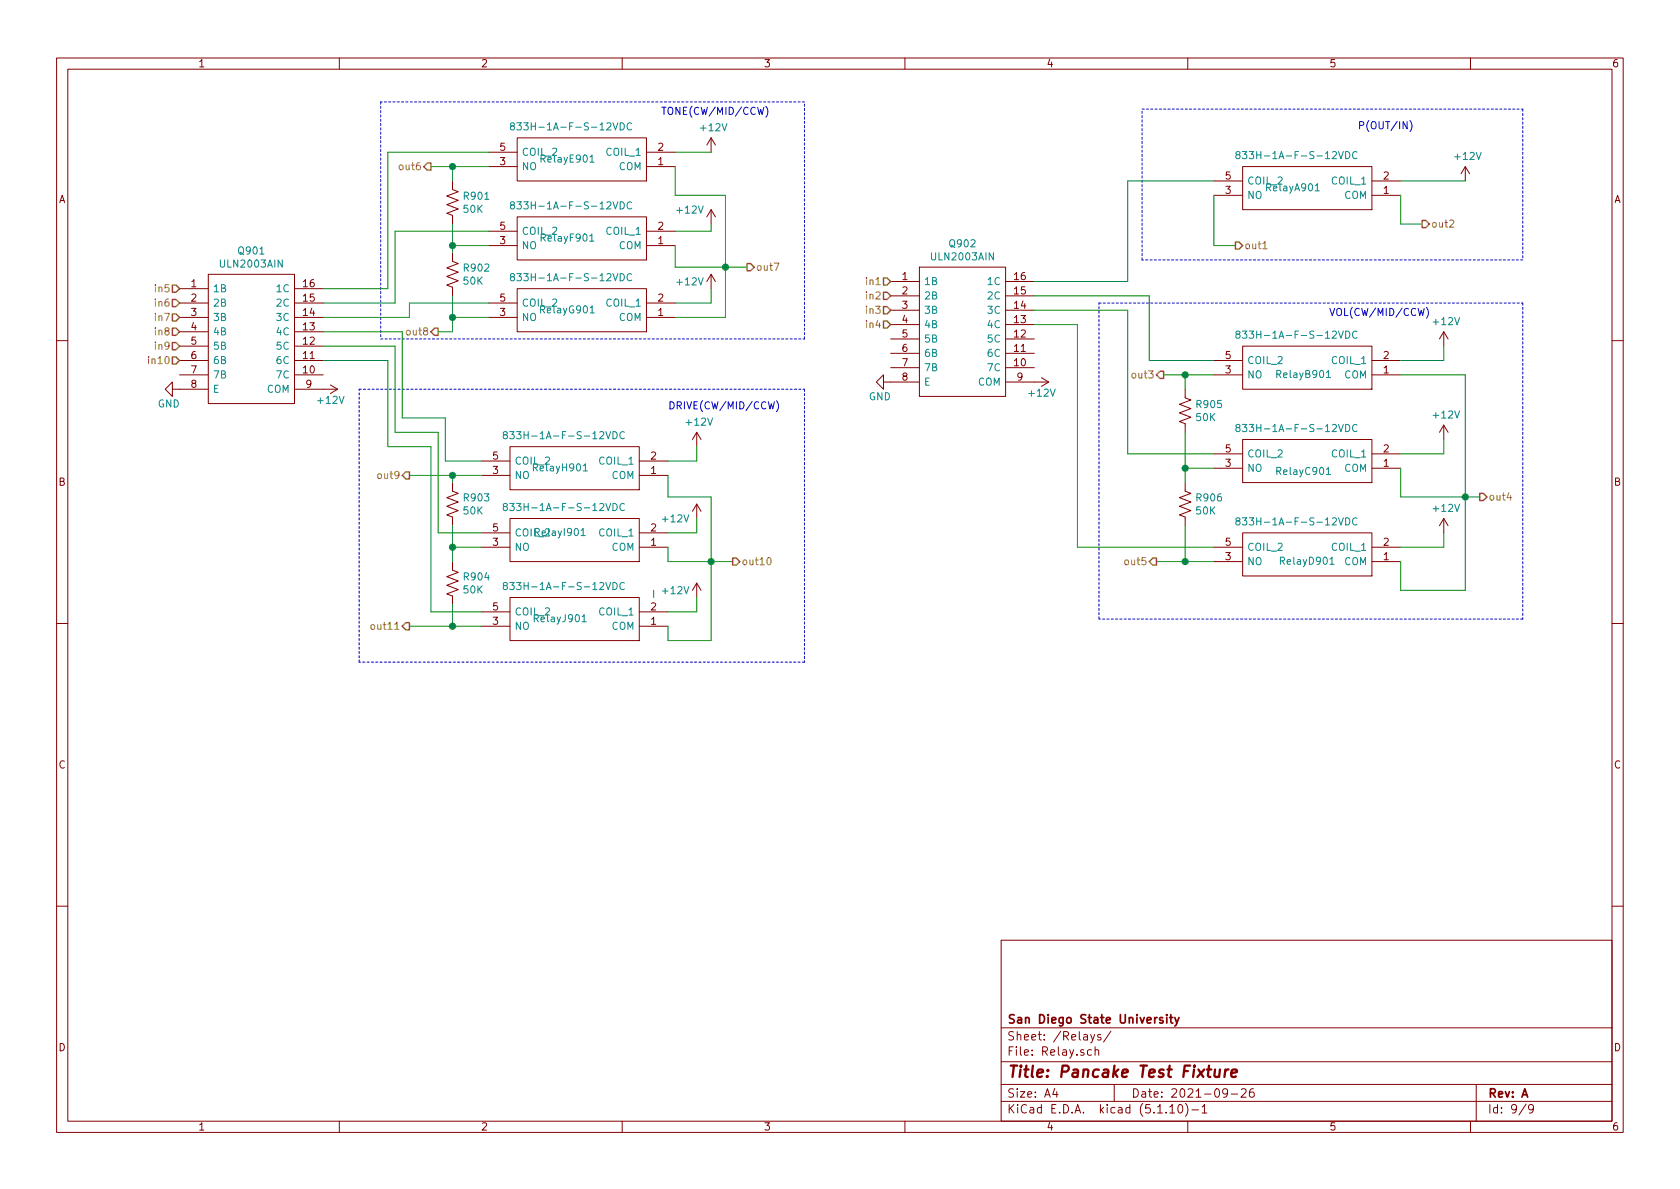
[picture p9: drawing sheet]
EESchema Schematic File Version 4
EELAYER 30 0
EELAYER END
$Descr A4 11693 8268
encoding utf-8
Sheet 9 9
Title "Pancake Test Fixture"
Date "2021-09-26"
Rev "A"
Comp "San Diego State University"
Comment1 ""
Comment2 ""
Comment3 ""
Comment4 ""
$EndDescr
$Comp
L SamacSys_Parts:833H-1A-F-S-12VDC RelayA901
U 1 1
P 9750 1350
F 0 "RelayA901" H 10500 1300 50  0000 C CNN
F 1 "833H-1A-F-S-12VDC" H 10475 1076 50  0000 C CNN
F 2 "SamacSys_Parts:833H1AFS12VDC" H 11050 1450 50  0001 L CNN
F 3 "https://eu.mouser.com/datasheet/2/378/20119191320287145-4912.pdf" H 10100 1750 50  0001 L CNN
	1    9750 1350
	-1   0    0    1   
$EndComp
$Comp
L power:+12V #PWR0120
U 1 1
P 10200 1250
F 0 "#PWR0120" H 10200 1100 50  0001 C CNN
F 1 "+12V" H 10215 1423 50  0000 C CNN
F 2 "" H 10200 1250 50  0001 C CNN
F 3 "" H 10200 1250 50  0001 C CNN
	1    10200 1250
	1    0    0    -1  
$EndComp
$Comp
L SamacSys_Parts:833H-1A-F-S-12VDC RelayD901
U 1 1
P 9750 3900
F 0 "RelayD901" H 10400 3900 50  0000 C CNN
F 1 "833H-1A-F-S-12VDC" H 10475 3626 50  0000 C CNN
F 2 "SamacSys_Parts:833H1AFS12VDC" H 11050 4000 50  0001 L CNN
F 3 "https://eu.mouser.com/datasheet/2/378/20119191320287145-4912.pdf" H 10100 4300 50  0001 L CNN
	1    9750 3900
	-1   0    0    1   
$EndComp
$Comp
L Device:R_US R905
U 1 1
P 8250 2850
F 0 "R905" H 8318 2896 50  0000 L CNN
F 1 "50K" H 8318 2805 50  0000 L CNN
F 2 "Resistor_THT:R_Axial_DIN0207_L6.3mm_D2.5mm_P10.16mm_Horizontal" V 8290 2840 50  0001 C CNN
F 3 "~" H 8250 2850 50  0001 C CNN
	1    8250 2850
	1    0    0    -1  
$EndComp
$Comp
L Device:R_US R906
U 1 1
P 8250 3500
F 0 "R906" H 8318 3546 50  0000 L CNN
F 1 "50K" H 8318 3455 50  0000 L CNN
F 2 "Resistor_THT:R_Axial_DIN0207_L6.3mm_D2.5mm_P10.16mm_Horizontal" V 8290 3490 50  0001 C CNN
F 3 "~" H 8250 3500 50  0001 C CNN
	1    8250 3500
	1    0    0    -1  
$EndComp
Wire Wire Line
	8450 2600 8250 2600
Wire Wire Line
	8250 2600 8250 2700
Wire Wire Line
	8250 3000 8250 3250
Wire Wire Line
	8250 3250 8450 3250
Wire Wire Line
	8250 3250 8250 3350
Connection ~ 8250 3250
Wire Wire Line
	8250 3650 8250 3900
Wire Wire Line
	8250 3900 8450 3900
Wire Wire Line
	8250 2600 8100 2600
Connection ~ 8250 2600
Wire Wire Line
	8250 3900 8050 3900
Connection ~ 8250 3900
$Comp
L SamacSys_Parts:833H-1A-F-S-12VDC RelayB901
U 1 1
P 9750 2600
F 0 "RelayB901" H 10425 2600 50  0000 C CNN
F 1 "833H-1A-F-S-12VDC" H 10475 2326 50  0000 C CNN
F 2 "SamacSys_Parts:833H1AFS12VDC" H 11050 2700 50  0001 L CNN
F 3 "https://eu.mouser.com/datasheet/2/378/20119191320287145-4912.pdf" H 10100 3000 50  0001 L CNN
	1    9750 2600
	-1   0    0    1   
$EndComp
$Comp
L SamacSys_Parts:833H-1A-F-S-12VDC RelayC901
U 1 1
P 9750 3250
F 0 "RelayC901" H 10425 3275 50  0000 C CNN
F 1 "833H-1A-F-S-12VDC" H 10475 2976 50  0000 C CNN
F 2 "SamacSys_Parts:833H1AFS12VDC" H 11050 3350 50  0001 L CNN
F 3 "https://eu.mouser.com/datasheet/2/378/20119191320287145-4912.pdf" H 10100 3650 50  0001 L CNN
	1    9750 3250
	-1   0    0    1   
$EndComp
Wire Wire Line
	9750 1350 9750 1550
Wire Wire Line
	9750 1550 9900 1550
Wire Wire Line
	9750 3250 9750 3450
Wire Wire Line
	9750 2500 10050 2500
Wire Wire Line
	10050 3800 9750 3800
Wire Wire Line
	8450 1350 8450 1700
Wire Wire Line
	8450 1700 8600 1700
Wire Wire Line
	9750 1250 10200 1250
Wire Wire Line
	9750 2600 10200 2600
Wire Wire Line
	10200 2600 10200 3450
Wire Wire Line
	9750 3450 10200 3450
Connection ~ 10200 3450
Wire Wire Line
	10200 3450 10300 3450
$Comp
L power:+12V #PWR0121
U 1 1
P 10050 3700
F 0 "#PWR0121" H 10050 3550 50  0001 C CNN
F 1 "+12V" H 10065 3873 50  0000 C CNN
F 2 "" H 10050 3700 50  0001 C CNN
F 3 "" H 10050 3700 50  0001 C CNN
	1    10050 3700
	1    0    0    -1  
$EndComp
Wire Wire Line
	10050 3800 10050 3700
$Comp
L power:+12V #PWR0122
U 1 1
P 10050 3050
F 0 "#PWR0122" H 10050 2900 50  0001 C CNN
F 1 "+12V" H 10065 3223 50  0000 C CNN
F 2 "" H 10050 3050 50  0001 C CNN
F 3 "" H 10050 3050 50  0001 C CNN
	1    10050 3050
	1    0    0    -1  
$EndComp
Wire Wire Line
	9750 3150 10050 3150
Wire Wire Line
	10050 3150 10050 3050
$Comp
L power:+12V #PWR0186
U 1 1
P 10050 2400
F 0 "#PWR0186" H 10050 2250 50  0001 C CNN
F 1 "+12V" H 10065 2573 50  0000 C CNN
F 2 "" H 10050 2400 50  0001 C CNN
F 3 "" H 10050 2400 50  0001 C CNN
	1    10050 2400
	1    0    0    -1  
$EndComp
Wire Wire Line
	10050 2400 10050 2500
Wire Wire Line
	4950 3900 5100 3900
Connection ~ 4950 3900
Wire Wire Line
	4650 4450 4950 4450
Wire Wire Line
	4950 4450 4950 3900
Wire Wire Line
	4650 3450 4950 3450
Wire Wire Line
	4650 3900 4950 3900
Wire Wire Line
	4950 3450 4950 3900
Wire Wire Line
	4850 4250 4850 4150
Wire Wire Line
	4850 3200 4850 3100
Wire Wire Line
	4850 3700 4850 3600
Wire Wire Line
	4950 2000 4950 2100
Wire Wire Line
	4950 1600 4950 1550
Wire Wire Line
	4700 1600 4950 1600
Wire Wire Line
	5050 1850 5200 1850
Connection ~ 5050 1850
Wire Wire Line
	4700 1850 5050 1850
Wire Wire Line
	4700 1350 5050 1350
Wire Wire Line
	5050 1350 5050 1850
Wire Wire Line
	9750 4100 10200 4100
Wire Wire Line
	10200 4100 10200 3450
Wire Wire Line
	4650 3300 4650 3450
Wire Wire Line
	4650 3800 4650 3900
Wire Wire Line
	4650 4350 4650 4450
$Comp
L power:+12V #PWR0187
U 1 1
P 4850 4150
F 0 "#PWR0187" H 4850 4000 50  0001 C CNN
F 1 "+12V" H 4700 4200 50  0000 C CNN
F 2 "" H 4850 4150 50  0001 C CNN
F 3 "" H 4850 4150 50  0001 C CNN
	1    4850 4150
	1    0    0    -1  
$EndComp
$Comp
L power:+12V #PWR0188
U 1 1
P 4850 3600
F 0 "#PWR0188" H 4850 3450 50  0001 C CNN
F 1 "+12V" H 4700 3600 50  0000 C CNN
F 2 "" H 4850 3600 50  0001 C CNN
F 3 "" H 4850 3600 50  0001 C CNN
	1    4850 3600
	1    0    0    -1  
$EndComp
$Comp
L power:+12V #PWR0189
U 1 1
P 4850 3100
F 0 "#PWR0189" H 4850 2950 50  0001 C CNN
F 1 "+12V" H 4865 3273 50  0000 C CNN
F 2 "" H 4850 3100 50  0001 C CNN
F 3 "" H 4850 3100 50  0001 C CNN
	1    4850 3100
	1    0    0    -1  
$EndComp
Wire Wire Line
	9750 3900 9750 4100
Wire Wire Line
	4700 1700 4700 1850
Wire Wire Line
	4700 1150 4700 1350
$Comp
L power:+12V #PWR0190
U 1 1
P 4950 2000
F 0 "#PWR0190" H 4950 1850 50  0001 C CNN
F 1 "+12V" H 4800 2050 50  0000 C CNN
F 2 "" H 4950 2000 50  0001 C CNN
F 3 "" H 4950 2000 50  0001 C CNN
	1    4950 2000
	1    0    0    -1  
$EndComp
$Comp
L power:+12V #PWR0191
U 1 1
P 4950 1550
F 0 "#PWR0191" H 4950 1400 50  0001 C CNN
F 1 "+12V" H 4800 1650 50  0000 C CNN
F 2 "" H 4950 1550 50  0001 C CNN
F 3 "" H 4950 1550 50  0001 C CNN
	1    4950 1550
	1    0    0    -1  
$EndComp
$Comp
L power:+12V #PWR0192
U 1 1
P 4950 1050
F 0 "#PWR0192" H 4950 900 50  0001 C CNN
F 1 "+12V" H 4965 1223 50  0000 C CNN
F 2 "" H 4950 1050 50  0001 C CNN
F 3 "" H 4950 1050 50  0001 C CNN
	1    4950 1050
	1    0    0    -1  
$EndComp
Connection ~ 3150 1150
Wire Wire Line
	3150 1150 3000 1150
Connection ~ 3150 2200
Wire Wire Line
	3150 2300 3150 2200
Wire Wire Line
	3050 2300 3150 2300
Wire Wire Line
	4700 2100 4950 2100
Wire Wire Line
	4700 1050 4950 1050
$Comp
L SamacSys_Parts:833H-1A-F-S-12VDC RelayG901
U 1 1
P 4700 2200
F 0 "RelayG901" H 5450 2150 50  0000 C CNN
F 1 "833H-1A-F-S-12VDC" H 5425 1926 50  0000 C CNN
F 2 "SamacSys_Parts:833H1AFS12VDC" H 6000 2300 50  0001 L CNN
F 3 "https://eu.mouser.com/datasheet/2/378/20119191320287145-4912.pdf" H 5050 2600 50  0001 L CNN
	1    4700 2200
	-1   0    0    1   
$EndComp
Wire Wire Line
	4850 4250 4650 4250
Wire Wire Line
	4850 3700 4650 3700
Wire Wire Line
	4650 3200 4850 3200
Connection ~ 3150 4350
Wire Wire Line
	3150 4350 2850 4350
Connection ~ 3150 3300
Wire Wire Line
	3150 3300 2850 3300
Wire Wire Line
	4550 4150 4550 4100
Wire Wire Line
	3150 2200 3400 2200
Wire Wire Line
	3150 2050 3150 2200
Wire Wire Line
	3150 1700 3150 1750
Connection ~ 3150 1700
Wire Wire Line
	3400 1700 3150 1700
Wire Wire Line
	3150 1550 3150 1700
Wire Wire Line
	3150 1150 3400 1150
Wire Wire Line
	3150 1250 3150 1150
Wire Wire Line
	3150 4350 3350 4350
Wire Wire Line
	3150 4200 3150 4350
Connection ~ 3150 3800
Wire Wire Line
	3150 3800 3150 3900
Wire Wire Line
	3150 3800 3350 3800
Wire Wire Line
	3150 3650 3150 3800
Wire Wire Line
	3150 3300 3350 3300
Wire Wire Line
	3150 3300 3150 3350
$Comp
L Device:R_US R904
U 1 1
P 3150 4050
F 0 "R904" H 3218 4096 50  0000 L CNN
F 1 "50K" H 3218 4005 50  0000 L CNN
F 2 "Resistor_THT:R_Axial_DIN0207_L6.3mm_D2.5mm_P10.16mm_Horizontal" V 3190 4040 50  0001 C CNN
F 3 "~" H 3150 4050 50  0001 C CNN
	1    3150 4050
	1    0    0    -1  
$EndComp
$Comp
L Device:R_US R903
U 1 1
P 3150 3500
F 0 "R903" H 3218 3546 50  0000 L CNN
F 1 "50K" H 3218 3455 50  0000 L CNN
F 2 "Resistor_THT:R_Axial_DIN0207_L6.3mm_D2.5mm_P10.16mm_Horizontal" V 3190 3490 50  0001 C CNN
F 3 "~" H 3150 3500 50  0001 C CNN
	1    3150 3500
	1    0    0    -1  
$EndComp
$Comp
L Device:R_US R902
U 1 1
P 3150 1900
F 0 "R902" H 3218 1946 50  0000 L CNN
F 1 "50K" H 3218 1855 50  0000 L CNN
F 2 "Resistor_THT:R_Axial_DIN0207_L6.3mm_D2.5mm_P10.16mm_Horizontal" V 3190 1890 50  0001 C CNN
F 3 "~" H 3150 1900 50  0001 C CNN
	1    3150 1900
	1    0    0    -1  
$EndComp
$Comp
L Device:R_US R901
U 1 1
P 3150 1400
F 0 "R901" H 3218 1446 50  0000 L CNN
F 1 "50K" H 3218 1355 50  0000 L CNN
F 2 "Resistor_THT:R_Axial_DIN0207_L6.3mm_D2.5mm_P10.16mm_Horizontal" V 3190 1390 50  0001 C CNN
F 3 "~" H 3150 1400 50  0001 C CNN
	1    3150 1400
	1    0    0    -1  
$EndComp
Wire Wire Line
	3000 3100 3000 4250
Wire Wire Line
	3050 3000 3050 3700
Wire Wire Line
	2750 3000 3050 3000
Wire Wire Line
	3100 2900 3100 3200
Wire Wire Line
	2850 2200 2850 2100
Wire Wire Line
	2750 2100 2750 1600
Wire Wire Line
	2700 2000 2700 1050
$Comp
L SamacSys_Parts:833H-1A-F-S-12VDC RelayF901
U 1 1
P 4700 1700
F 0 "RelayF901" H 5450 1650 50  0000 C CNN
F 1 "833H-1A-F-S-12VDC" H 5425 1426 50  0000 C CNN
F 2 "SamacSys_Parts:833H1AFS12VDC" H 6000 1800 50  0001 L CNN
F 3 "https://eu.mouser.com/datasheet/2/378/20119191320287145-4912.pdf" H 5050 2100 50  0001 L CNN
	1    4700 1700
	-1   0    0    1   
$EndComp
$Comp
L SamacSys_Parts:833H-1A-F-S-12VDC RelayE901
U 1 1
P 4700 1150
F 0 "RelayE901" H 5450 1100 50  0000 C CNN
F 1 "833H-1A-F-S-12VDC" H 5425 876 50  0000 C CNN
F 2 "SamacSys_Parts:833H1AFS12VDC" H 6000 1250 50  0001 L CNN
F 3 "https://eu.mouser.com/datasheet/2/378/20119191320287145-4912.pdf" H 5050 1550 50  0001 L CNN
	1    4700 1150
	-1   0    0    1   
$EndComp
$Comp
L SamacSys_Parts:833H-1A-F-S-12VDC RelayJ901
U 1 1
P 4650 4350
F 0 "RelayJ901" H 5400 4300 50  0000 C CNN
F 1 "833H-1A-F-S-12VDC" H 5375 4076 50  0000 C CNN
F 2 "SamacSys_Parts:833H1AFS12VDC" H 5950 4450 50  0001 L CNN
F 3 "https://eu.mouser.com/datasheet/2/378/20119191320287145-4912.pdf" H 5000 4750 50  0001 L CNN
	1    4650 4350
	-1   0    0    1   
$EndComp
$Comp
L SamacSys_Parts:833H-1A-F-S-12VDC RelayI901
U 1 1
P 4650 3800
F 0 "RelayI901" H 5400 3700 50  0000 C CNN
F 1 "833H-1A-F-S-12VDC" H 5375 3526 50  0000 C CNN
F 2 "SamacSys_Parts:833H1AFS12VDC" H 5950 3900 50  0001 L CNN
F 3 "https://eu.mouser.com/datasheet/2/378/20119191320287145-4912.pdf" H 5000 4200 50  0001 L CNN
	1    4650 3800
	-1   0    0    1   
$EndComp
$Comp
L SamacSys_Parts:833H-1A-F-S-12VDC RelayH901
U 1 1
P 4650 3300
F 0 "RelayH901" H 5400 3250 50  0000 C CNN
F 1 "833H-1A-F-S-12VDC" H 5375 3026 50  0000 C CNN
F 2 "SamacSys_Parts:833H1AFS12VDC" H 5950 3400 50  0001 L CNN
F 3 "https://eu.mouser.com/datasheet/2/378/20119191320287145-4912.pdf" H 5000 3700 50  0001 L CNN
	1    4650 3300
	-1   0    0    1   
$EndComp
$Comp
L power:+12V #PWR0194
U 1 1
P 2250 2700
F 0 "#PWR0194" H 2250 2550 50  0001 C CNN
F 1 "+12V" V 2325 2750 50  0000 C CNN
F 2 "" H 2250 2700 50  0001 C CNN
F 3 "" H 2250 2700 50  0001 C CNN
	1    2250 2700
	0    1    1    0   
$EndComp
Text HLabel 6200 1950 0    50   Input ~ 0
in1
Text HLabel 6200 2050 0    50   Input ~ 0
in2
Text HLabel 6200 2150 0    50   Input ~ 0
in3
Text HLabel 6200 2250 0    50   Input ~ 0
in4
Text HLabel 1250 2000 0    50   Input ~ 0
in5
Text HLabel 1250 2100 0    50   Input ~ 0
in6
Text HLabel 1250 2200 0    50   Input ~ 0
in7
Text HLabel 1250 2300 0    50   Input ~ 0
in8
Text HLabel 1250 2400 0    50   Input ~ 0
in9
Text HLabel 1250 2500 0    50   Input ~ 0
in10
Text HLabel 8600 1700 2    50   Output ~ 0
out1
Text HLabel 9900 1550 2    50   Output ~ 0
out2
Text HLabel 8100 2600 0    50   Output ~ 0
out3
Text HLabel 10300 3450 2    50   Output ~ 0
out4
Text HLabel 8050 3900 0    50   Output ~ 0
out5
Wire Wire Line
	2800 2900 3100 2900
Wire Wire Line
	2800 2300 2800 2900
Wire Wire Line
	2750 2400 2750 3000
Wire Wire Line
	2700 2500 2700 3100
Wire Wire Line
	2700 3100 3000 3100
Text HLabel 2850 3300 0    50   Output ~ 0
out9
Text HLabel 5100 3900 2    50   Output ~ 0
out10
Text HLabel 2850 4350 0    50   Output ~ 0
out11
Text HLabel 3000 1150 0    50   Output ~ 0
out6
Text HLabel 5200 1850 2    50   Output ~ 0
out7
Text HLabel 3050 2300 0    50   Output ~ 0
out8
Wire Notes Line
	10600 1800 7950 1800
Wire Notes Line
	7950 1800 7950 750 
Wire Notes Line
	7950 750  10600 750 
Wire Notes Line
	10600 750  10600 1800
Text Notes 9450 900  0    50   ~ 0
P(OUT/IN)
Wire Wire Line
	7200 1950 7850 1950
Wire Wire Line
	7850 1950 7850 1250
Wire Wire Line
	8000 2050 7200 2050
Wire Wire Line
	8000 2050 8000 2500
Wire Wire Line
	7850 3150 7850 2150
Wire Wire Line
	7850 2150 7200 2150
Wire Wire Line
	7500 2250 7200 2250
Wire Wire Line
	7500 2250 7500 3800
Wire Notes Line
	10600 4300 7650 4300
Wire Notes Line
	7650 4300 7650 2100
Wire Notes Line
	7650 2100 10600 2100
Wire Notes Line
	10600 2100 10600 4300
Text Notes 9250 2200 0    50   ~ 0
VOL(CW/MID/CCW)
Wire Notes Line
	2650 700  2650 2350
Wire Notes Line
	2650 2350 5600 2350
Wire Notes Line
	5600 2350 5600 700 
Wire Notes Line
	5600 700  2650 700 
Text Notes 4600 800  0    50   ~ 0
TONE(CW/MID/CCW)
Wire Notes Line
	5600 2700 5600 4600
Wire Notes Line
	5600 4600 2500 4600
Wire Notes Line
	2500 4600 2500 2700
Wire Notes Line
	2500 2700 5600 2700
Text Notes 4650 2850 0    50   ~ 0
DRIVE(CW/MID/CCW)
Wire Wire Line
	5050 1850 5050 2200
Wire Wire Line
	5050 2200 4700 2200
Wire Wire Line
	2700 1050 3400 1050
Wire Wire Line
	2750 1600 3400 1600
Wire Wire Line
	2850 2100 3400 2100
Wire Wire Line
	3100 3200 3350 3200
Wire Wire Line
	3050 3700 3350 3700
Wire Wire Line
	3000 4250 3350 4250
Wire Wire Line
	7850 1250 8450 1250
Wire Wire Line
	8000 2500 8450 2500
Wire Wire Line
	7850 3150 8450 3150
Wire Wire Line
	7500 3800 8450 3800
$Comp
L power:GND #PWR0193
U 1 1
P 1250 2700
F 0 "#PWR0193" H 1250 2450 50  0001 C CNN
F 1 "GND" V 1350 2625 50  0000 C CNN
F 2 "" H 1250 2700 50  0001 C CNN
F 3 "" H 1250 2700 50  0001 C CNN
	1    1250 2700
	0    1    1    0   
$EndComp
$Comp
L SamacSys_Parts:ULN2003AIN Q901
U 1 1
P 1250 2000
F 0 "Q901" H 1750 2265 50  0000 C CNN
F 1 "ULN2003AIN" H 1750 2174 50  0000 C CNN
F 2 "SamacSys_Parts:DIP794W53P254L1930H508Q16N" H 2100 2100 50  0001 L CNN
F 3 "http://uk.rs-online.com/web/p/products/7320887" H 2100 2000 50  0001 L CNN
F 4 "Texas Instruments ULN2003AINE4, 7-element NPN Darlington Pair, 500 mA 50 V, 16-Pin PDIP" H 2100 1900 50  0001 L CNN "Description"
F 5 "5.08" H 2100 1800 50  0001 L CNN "Height"
F 6 "Texas Instruments" H 2100 1700 50  0001 L CNN "Manufacturer_Name"
F 7 "ULN2003AIN" H 2100 1600 50  0001 L CNN "Manufacturer_Part_Number"
F 8 "595-ULN2003AIN" H 2100 1500 50  0001 L CNN "Mouser Part Number"
F 9 "https://www.mouser.co.uk/ProductDetail/Texas-Instruments/ULN2003AIN?qs=pbofycSusePdlj3Avt3WRA%3D%3D" H 2100 1400 50  0001 L CNN "Mouser Price/Stock"
F 10 "ULN2003AIN" H 2100 1300 50  0001 L CNN "Arrow Part Number"
F 11 "https://www.arrow.com/en/products/uln2003ain/texas-instruments?region=nac" H 2100 1200 50  0001 L CNN "Arrow Price/Stock"
	1    1250 2000
	1    0    0    -1  
$EndComp
Wire Wire Line
	2250 2000 2700 2000
Wire Wire Line
	2250 2100 2750 2100
Wire Wire Line
	2250 2200 2850 2200
Wire Wire Line
	2250 2300 2800 2300
Wire Wire Line
	2250 2400 2750 2400
Wire Wire Line
	2250 2500 2700 2500
$Comp
L power:+12V #PWR0118
U 1 1
P 7200 2650
F 0 "#PWR0118" H 7200 2500 50  0001 C CNN
F 1 "+12V" V 7275 2700 50  0000 C CNN
F 2 "" H 7200 2650 50  0001 C CNN
F 3 "" H 7200 2650 50  0001 C CNN
	1    7200 2650
	0    1    1    0   
$EndComp
$Comp
L power:GND #PWR0119
U 1 1
P 6200 2650
F 0 "#PWR0119" H 6200 2400 50  0001 C CNN
F 1 "GND" V 6300 2575 50  0000 C CNN
F 2 "" H 6200 2650 50  0001 C CNN
F 3 "" H 6200 2650 50  0001 C CNN
	1    6200 2650
	0    1    1    0   
$EndComp
$Comp
L Pancake-rescue:ULN2003AIN-SamacSys_Parts Q902
U 1 1
P 6200 1950
F 0 "Q902" H 6700 2215 50  0000 C CNN
F 1 "ULN2003AIN" H 6700 2124 50  0000 C CNN
F 2 "SamacSys_Parts:DIP794W53P254L1930H508Q16N" H 7050 2050 50  0001 L CNN
F 3 "http://uk.rs-online.com/web/p/products/7320887" H 7050 1950 50  0001 L CNN
F 4 "Texas Instruments ULN2003AINE4, 7-element NPN Darlington Pair, 500 mA 50 V, 16-Pin PDIP" H 7050 1850 50  0001 L CNN "Description"
F 5 "5.08" H 7050 1750 50  0001 L CNN "Height"
F 6 "Texas Instruments" H 7050 1650 50  0001 L CNN "Manufacturer_Name"
F 7 "ULN2003AIN" H 7050 1550 50  0001 L CNN "Manufacturer_Part_Number"
F 8 "595-ULN2003AIN" H 7050 1450 50  0001 L CNN "Mouser Part Number"
F 9 "https://www.mouser.co.uk/ProductDetail/Texas-Instruments/ULN2003AIN?qs=pbofycSusePdlj3Avt3WRA%3D%3D" H 7050 1350 50  0001 L CNN "Mouser Price/Stock"
F 10 "ULN2003AIN" H 7050 1250 50  0001 L CNN "Arrow Part Number"
F 11 "https://www.arrow.com/en/products/uln2003ain/texas-instruments?region=nac" H 7050 1150 50  0001 L CNN "Arrow Price/Stock"
	1    6200 1950
	1    0    0    -1  
$EndComp
$EndSCHEMATC
